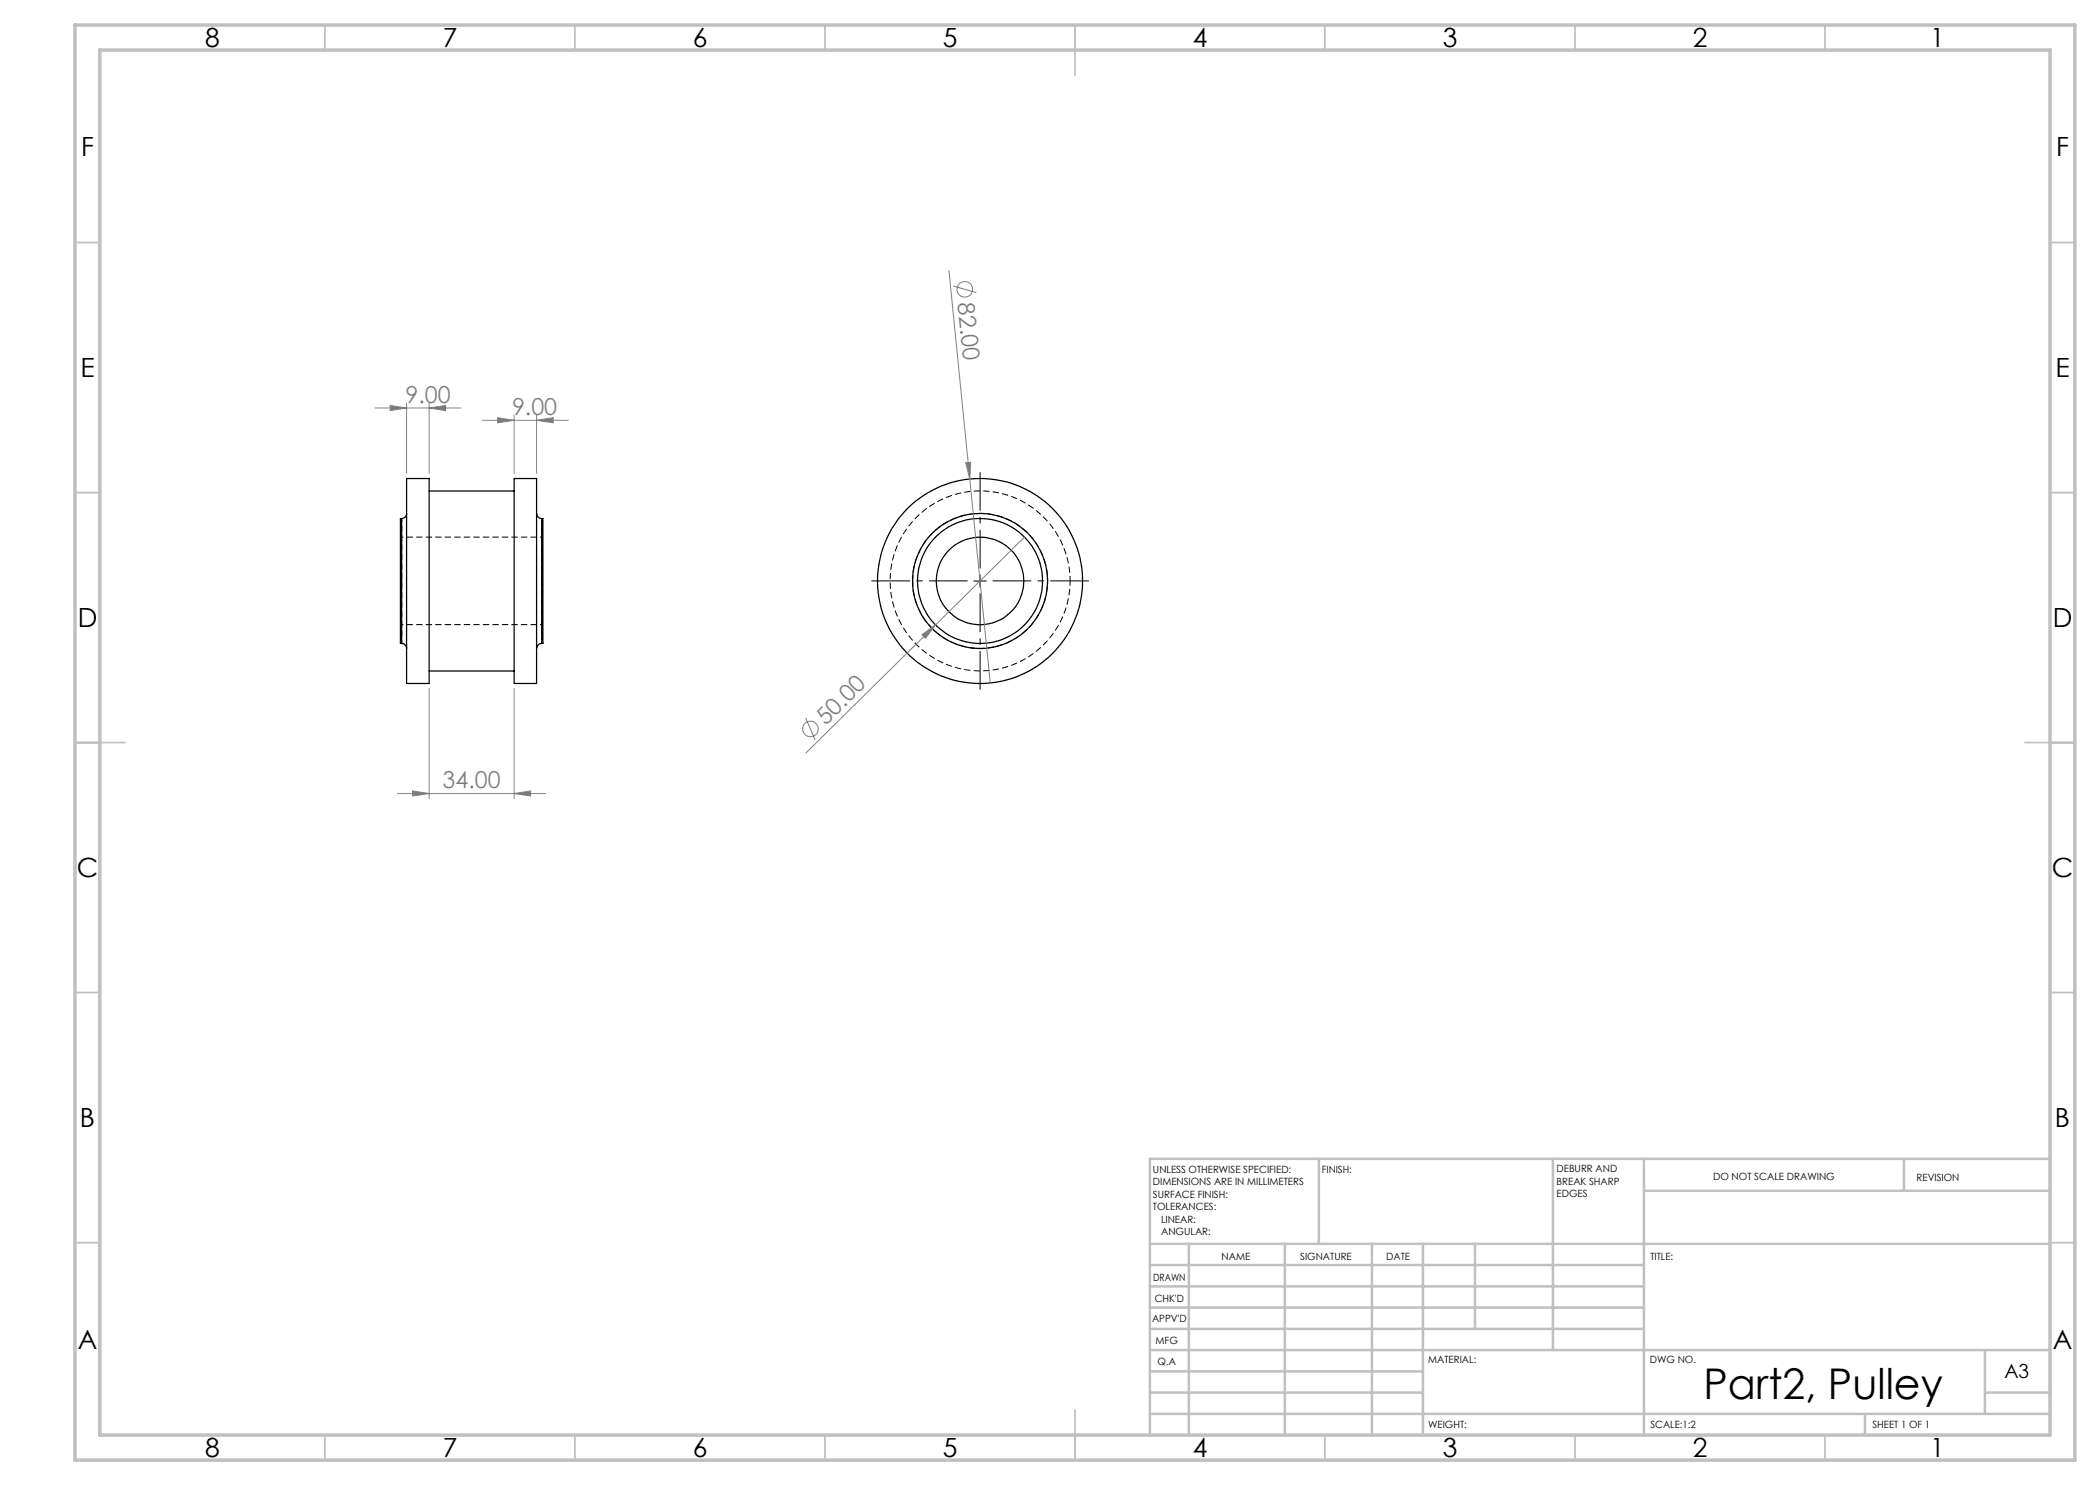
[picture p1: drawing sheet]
<svg xmlns="http://www.w3.org/2000/svg" width="420mm" height="297mm" viewBox="0 0 420 297" stroke-linecap="round" stroke-linejoin="round" font-family="sans-serif">
<path d="M108.6 107.4h-28.5M80.1 124.9h28.5" fill="none" stroke="#000" stroke-width=".2" stroke-dasharray="1.3 .6" stroke-dashoffset=".7" stroke-linecap="butt"/>
<path d="M108.3 116.2v-12.5M182.5 116.2a13.5 13.5 0 0 0 20 11.8 13.5 13.5 0 0 0 .7-23.2 13.5 13.5 0 0 0-20.7 10.6v.8M108.3 128.7v-12.5" fill="none" stroke="#000" stroke-width=".2" stroke-dasharray="1.3 .6" stroke-dashoffset=".1" stroke-linecap="butt"/>
<path d="M80.3 103.7v25" fill="none" stroke="#000" stroke-width=".2" stroke-dasharray="1.3 .6" stroke-dashoffset=".5" stroke-linecap="butt"/>
<g fill="none" stroke="#000" stroke-width=".25">
<path d="M81.3 95.7h4.5v41h-4.5zM85.8 98.2h17M102.8 95.7h4.5v41h-4.5zM80.3 103.7h-.2v25h.2M80.3 103.7v25M81.3 102.7a1.02 1.02 0 0 1-1 1M107.3 102.7a1.09 1.09 0 0 0 1 1M108.3 103.7h.3v25h-.3M108.3 103.7v25M80.3 128.7a1.02 1.02 0 0 1 1 1M85.8 134.2h17M108.3 128.7a1.09 1.09 0 0 0-1 1"/>
<circle cx="196" cy="116.2" r="12.5"/>
<circle cx="196" cy="116.2" r="8.8"/>
<circle cx="196" cy="116.2" r="13.5"/>
<circle cx="196" cy="116.2" r="20.5"/>
</g>
<path d="M214 116.2a18 18 0 0 0-26.5-15.9 18 18 0 0 0-1.5 30.8 18 18 0 0 0 27.9-13.1l.1-1.8" fill="none" stroke="#000" stroke-width=".2" stroke-dasharray="1.3 .6" stroke-dashoffset=".3" stroke-linecap="butt"/>
<g fill="none" stroke="#808080" stroke-width=".2">
<path d="M189.8 54.1l4.2 41.7M190.7 57.2l4.6 1.3M75 81.6h17.2M78 81.1l3.3 .5-3.3 .5zM81.3 80.6v14.1M85.8 81.6l3.3-.5v1zM85.8 80.6v14.1M96.5 84.1h17.2M99.5 83.5l3.3 .6-3.3 .5zM102.8 83v11.7M107.3 84.1l3.3-.6v1.1zM107.3 83v11.7"/>
<path d="M193.1 92.6l1-.1-.1 3.3zM194 95.8l4 40.8M204.9 107.4l-17.8 17.6M85.8 137.7v22M102.8 137.7v22M184.4 126.9l2.7-1.9-2 2.7zM187.1 125l-25.9 25.6M79.5 158.7h29.7M82.5 158.2l3.3 .5-3.3 .5zM102.8 158.7l3.3-.5v1zM161.1 143.6l1.9 4.4"/>
<circle cx="193" cy="57.9" r="1.56"/>
<circle cx="162.1" cy="145.8" r="1.54"/>
</g>
<path d="M193.5 116.2h-19.2M196 113.7v-19.3M196 118.7v19.2M198.5 116.2h19.3" fill="none" stroke="#000" stroke-width=".2" stroke-dasharray="15.2 1.3 1.3 1.3" stroke-dashoffset="7.5" stroke-linecap="butt"/>
<path d="M194.8 116.2h2.5M196 114.9v2.5" fill="none" stroke="#000" stroke-width=".2"/>
<g fill="none" stroke="#c0c0c0" stroke-width=".35">
<path d="M65 5v5M115 5v5M165 5v5M215 5v10M265 5v5M315 5v5M365 5v5M15 48.5h5M410 48.5h5M15 98.5h5M410 98.5h5M15 148.5h10"/>
<path d="M405 148.5h10M15 198.5h5M410 198.5h5M15 248.5h5M410 248.5h5M65 287v5M115 287v5M165 287v5M215 282v10M265 287v5M315 287v5M365 287v5"/>
</g>
<g fill="none" stroke="#c0c0c0" stroke-width=".5">
<path d="M263.8 231.8v17M310.6 231.8v38.2M328.8 231.8v55.2M328.8 238.2h81.2M380.8 231.8v6.4M410 231.8h-180v55.2M230 248.8h180M230 257.3h98.8M230 253h98.8M237.8 248.8v38.2M257 248.8v38.2M274.4 248.8v38.2"/>
<path d="M284.6 248.8v38.2M295 248.8v17M230 265.8h98.8M230 261.5h98.8M230 278.5h54.6M230 274.3h54.6M230 270h180M397 278.5h13M397 270v12.8M230 282.8h180M373 282.8v4.2"/>
</g>
<path d="M15 5h400v287h-400zM20 10h390v277h-390z" fill="none" stroke="#c0c0c0" stroke-width=".7"/>
<g fill="#808080">
<path d="M193.1 92.6l1-.1-.1 3.3z"/>
<path d="M184.4 126.9l2.7-1.9-2 2.7z"/>
<path d="M102.8 158.7l3.3-.5v1zM82.5 158.2l3.3 .5-3.3 .5zM107.3 84.1l3.3-.6v1.1zM99.5 83.5l3.3 .6-3.3 .5zM85.8 81.6l3.3-.5v1zM78 81.1l3.3 .5-3.3 .5z"/>
</g>
<text font-size="8.5" x="340.7" y="279.7">Part2, Pulley</text>
<g font-size="5.3">
<text x="41" y="9.5">8</text>
<text x="88.5" y="9.5">7</text>
<text x="138.5" y="9.5">6</text>
<text x="188.5" y="9.5">5</text>
<text x="238.5" y="9.5">4</text>
<text x="288.5" y="9.5">3</text>
<text x="338.5" y="9.5">2</text>
<text x="386" y="9.5">1</text>
<text x="16.2" y="31.3">F</text>
<text x="411.2" y="31.3">F</text>
<text x="16.1" y="75.5">E</text>
<text x="411.1" y="75.5">E</text>
<text x="15.5" y="125.5">D</text>
<text x="410.5" y="125.5">D</text>
<text x="15.4" y="175.5">C</text>
<text x="410.4" y="175.5">C</text>
<text x="16" y="225.5">B</text>
<text x="411" y="225.5">B</text>
<text x="15.5" y="269.8">A</text>
<text x="410.5" y="269.8">A</text>
<text x="41" y="291.5">8</text>
<text x="88.5" y="291.5">7</text>
<text x="138.5" y="291.5">6</text>
<text x="188.5" y="291.5">5</text>
<text x="238.5" y="291.5">4</text>
<text x="288.5" y="291.5">3</text>
<text x="338.5" y="291.5">2</text>
<text x="386" y="291.5">1</text>
</g>
<g font-size="4.7" fill="#808080">
<text x="191.5" y="60.6" transform="rotate(84 191.5 60.6)">82.00</text>
<text x="81.1" y="80.6">9.00</text>
<text x="102.4" y="83">9.00</text>
<text x="165.1" y="145.2" transform="rotate(-45 165.1 145.2)">50.00</text>
<text x="88.5" y="157.7">34.00</text>
</g>
<text font-size="3.9" x="400.9" y="275.5">A3</text>
<g font-size="2">
<text x="230.6" y="234.6">UNLESS OTHERWISE SPECIFIED:</text>
<text x="230.6" y="237.1">DIMENSIONS ARE IN MILLIMETERS</text>
<text x="230.6" y="239.6">SURFACE FINISH:</text>
<text x="264.4" y="234.6">FINISH:</text>
<text x="311.3" y="234.5">DEBURR AND</text>
<text x="311.3" y="237">BREAK SHARP</text>
<text x="311.3" y="239.5">EDGES</text>
<text x="342.6" y="236">DO NOT SCALE DRAWING</text>
<text x="383.3" y="236.2">REVISION</text>
<text x="230.6" y="242.1">TOLERANCES:</text>
<text x="232.2" y="244.6">LINEAR:</text>
<text x="232.2" y="247.1">ANGULAR:</text>
<text x="244.3" y="252">NAME</text>
<text x="260" y="251.9">SIGNATURE</text>
<text x="277.2" y="251.9">DATE</text>
<text x="330.1" y="251.9">TITLE:</text>
<text x="230.6" y="256.1">DRAWN</text>
<text x="230.9" y="260.3">CHK'D</text>
<text x="230.4" y="264.4">APPV'D</text>
<text x="231.1" y="268.8">MFG</text>
<text x="231.5" y="273">Q.A</text>
<text x="285.6" y="272.5">MATERIAL:</text>
<text x="330" y="272.5">DWG NO.</text>
<text x="285.6" y="285.5">WEIGHT:</text>
<text x="330.1" y="285.6">SCALE:1:2</text>
<text x="374.5" y="285.6">SHEET 1 OF 1</text>
</g>
</svg>
